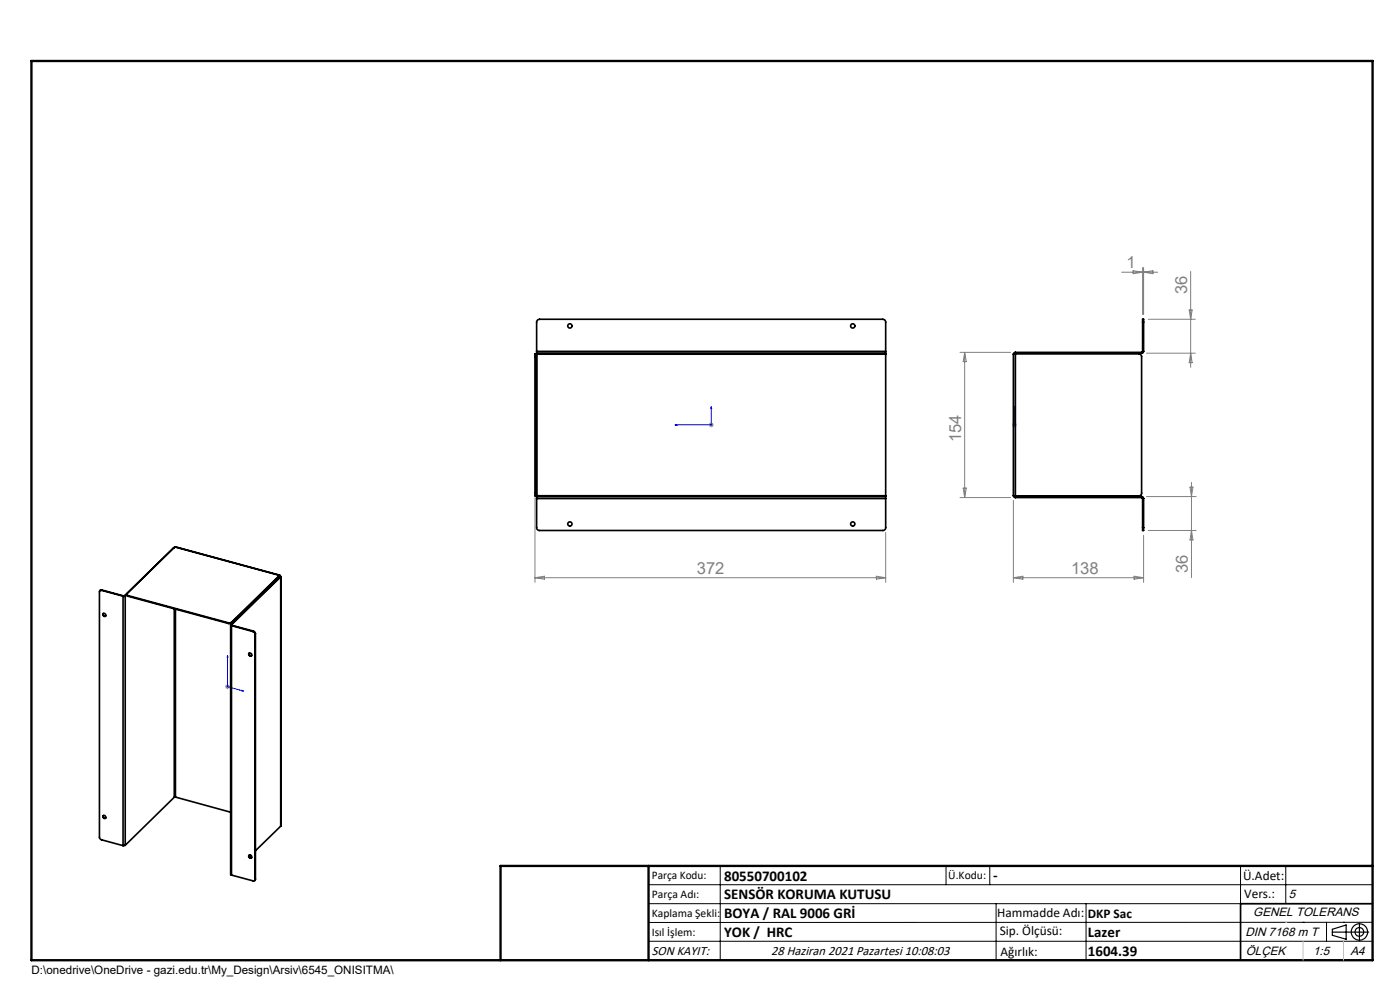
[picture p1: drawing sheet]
<svg xmlns="http://www.w3.org/2000/svg" width="297mm" height="210mm" viewBox="0 0 297 210" stroke-linecap="round" stroke-linejoin="round" font-family="sans-serif">
<g fill="none" stroke="#000" stroke-width=".25">
<path d="M282.6 197.7h7.8M282.6 197.1l3-.9v3l-3-.8zM288.4 195.8v3.8M106.2 203.7h185"/>
<circle cx="288.4" cy="197.7" r="1.74"/>
<circle cx="288.4" cy="197.7" r=".93"/>
</g>
<path d="M143.2 90.1h.4v.1zM150.9 86.3l.1 .4h-.2zM150.9 86.3v3.8h-7.7M215.2 86.3v.4v-.4M215.2 90.1v.1zM215.2 90.1h.1M215.2 86.3v3.8M48.3 139.1l.1 .3h-.2zM48.3 139.1v6.6l3.4 .9M51.3 146.4l.4 .2h-.4z" fill="none" stroke="#00f" stroke-width=".21"/>
<g fill="none" stroke="#808080" stroke-width=".21">
<path d="M237.9 57.7h7.7M240.4 57.4l2 .3-2 .4zM242.4 56.8v9.9M242.6 56.8v9.9M242.6 57.7l2-.3v.7zM252.6 57.6v20.3M203.7 74.7h10.7M204.6 74.7v30.8M204.6 74.7l.4 2h-.7zM243.2 74.9h10.4M243.6 67.7h10M252.3 65.7h.6l-.3 2z"/>
<path d="M252.6 74.9l.3 2h-.6zM150.4 90.1h1M150.5 89.8l.7 .7M150.9 89.6v1M151.2 89.8l-.7 .7M214.7 90.1h1M214.8 89.8l.7 .7M215.2 89.6v1M215.5 89.8l-.7 .7M113.5 105.6v17.9M187.9 113v10.5M203.7 105.5h10.7"/>
<path d="M204.3 103.5h.7l-.4 2zM215 106.1v17.4M242.6 113.6v9.9M243.2 105.3h10.6M243.6 112.5h10.2M252.4 103.3h.7l-.3 2zM252.8 102.3v20.2M252.8 112.5l.3 2h-.7zM113.5 122.5h74.4M113.5 122.5l2-.3v.7zM185.9 122.2l2 .3-2 .4zM215 122.5h27.6"/>
<path d="M215 122.5l2-.3v.7zM240.6 122.2l2 .3-2 .4zM47.8 145.7h1M47.9 145.3l.7 .7M48.3 145.2v1M48.6 145.3l-.7 .7"/>
</g>
<g fill="none" stroke="#000" stroke-width=".21">
<path d="M137.6 187.7h153.6M137.6 191.7h153.6M137.6 199.7h153.6M152.8 183.7v20M200.7 183.7v4M210 183.7v4M211.3 191.7v12M230.4 191.7v12M263.2 183.7v20M272.8 183.7v8M276.4 195.6h.1M281.4 195.6v4.1"/>
<path d="M285 195.6h.1M291.2 195.6l-153.6 .1"/>
</g>
<path d="M291.2 191.7h-28v12" fill="none" stroke="#000" stroke-width=".35"/>
<path d="M6.7 12.9h284.5v190.8h-284.5zM137.6 183.7v20M291.2 183.7h-185v20" fill="none" stroke="#000" stroke-width=".5"/>
<path d="M276.4 199.7v4M285 199.7v4" fill="none" stroke="#c0c0c0" stroke-width=".21"/>
<path d="M272.8 195.6h.1" fill="none" stroke="#c0c0c0" stroke-width=".25"/>
<g fill="#00f">
<path d="M150.9 86.3l.1 .4h-.2zM143.2 90.1h.4v.1z"/>
<path d="M51.3 146.4l.4 .2h-.4zM48.3 139.1l.1 .3h-.2z"/>
<path d="M215.2 86.3v.4zM215.2 90.1v.1z"/>
</g>
<g fill="none" stroke="#000" stroke-width=".35">
<path d="M113.5 75.7h.2M113.5 75.7v28.9M113.7 75.1v.6M113.7 75.1a.36 .36 0 0 0-.3 .2 .36 .36 0 0 0 .1 .4M113.7 75.1h.2M113.7 75.7v28.9M113.8 74.5v.4M113.8 74.5v-6.2a.6 .6 0 0 1 .6-.6h72.9a.6 .6 0 0 1 .6 .6v6.2M113.8 74.9l.1 .2M113.8 74.5h74.1M113.8 74.9h74.1M113.9 75.1h74"/>
<path d="M113.9 75.1v30.1M187.9 74.5v.4M187.9 74.9v.2M187.9 75.1v30.1M215 75.1v30.1M215.4 75.1h26.2a.6 .6 0 0 1 .6 .6v28.9a.6 .6 0 0 1-.6 .6h-26.2M215.4 75.1h-.4M215.4 74.9l-.2 .2M215.4 74.7l-.3 .2-.1 .2M215.4 74.9h26.8M215.4 74.7v.2M215.4 75.1v30.1"/>
<path d="M215.4 74.7h26.8M242.2 74.7v.2M242.4 68.3v-.1a.3 .3 0 0 1-.1-.3 .3 .3 0 0 1 .3-.2v.6M242.4 74.5l-.2 .2M242.4 74.5h.2M242.4 68.3h.2M242.4 68.3v6.2M242.6 74.5l-.2 .4h-.2M242.6 68.3v6.2M36.8 116.2l-10.4 10.2M36.8 116.2h.1M37 116.1l-.2 .1"/>
<path d="M37.1 116l-10.3 10 .3 .3M37.1 116l22.3 6M37.1 116l22.2 6.1M113.5 104.6v.6h.2M113.5 104.6h.2M113.7 104.6v.6M113.8 105.3v.5M113.8 105.8v6.1a.6 .6 0 0 0 .6 .6h72.9a.6 .6 0 0 0 .6-.6v-6.1M113.8 105.8h74.1M113.8 105.3h74.1M113.9 105.2l-.1 .1M113.9 105.2h-.2"/>
<path d="M113.9 105.2h74M187.9 105.3v.5M187.9 105.2v.1M215 105.2h.4M215 105.2l.1 .2 .3 .1M215.2 105.2l.2 .1M215.4 105.3h26.8M215.4 105.3v.2M215.4 105.5h26.8M242.2 105.5l.2 .3M242.2 105.3l.3 .2 .1 .3M242.2 105.3v.2"/>
<path d="M242.4 111.9v.6h.2v-.6M242.4 105.8h.2M242.4 105.8v6.1M242.4 111.9h.2M242.6 105.8v6.1M21.6 125.2l-.4 .1-.1 .2v52.2l.3 .4 4.7 1.3M21.6 125.2l4.5 1.3M21.6 125.2l-.4 .1M21.6 125.2l4.6 1.2M21.6 125.2h.1M21.9 130.1a.33 .33 0 0 1 .5 .2 .33 .33 0 0 1-.4 .4l-.2-.4zM21.9 130.1a.42 .42 0 0 0 .5 .6"/>
<path d="M26.1 126.5v52.9M26.2 126.4l-.1 .1M26.4 126.4h-.2M26.4 126.4h.2M26.6 126.4l-.5 .1M26.6 126.4v52.9M26.8 126.1l.3 .4M26.8 126.1l-.2 .3M27.1 126.3l21.3 5.8M27.1 126.3v.2M27.1 126.5l21.3 5.7M37 129.1v40"/>
<path d="M37.2 129.2v39.9M48.4 132.1v.1M48.9 132.6v52.9l.2 .1M49 132.5l-.1 .1 .2 .1M49 132.5h.1M49.1 132.5l.1 .1M49.1 132.1l-.7 .1M49.1 132l-.7 .1M49.1 132v.1M49.1 132.5v.1M49.1 132.7v52.9M49.1 132.7l4.6 1.3"/>
<path d="M49.2 132.6l-.1 .1M49.2 132.6l4.6 1.3M52.9 138.5a.38 .38 0 0 0 0 .5 .38 .38 0 0 0 .5 .1M53.7 134l.4 .5M53.8 133.9l.3 .2 .1 .3M53.8 133.9l-.1 .1M54.1 134.5v52M54.2 134.4l-.1 .1M54.2 134.4v52.1M59.3 122.2h.1M59.3 122.1l.1 .1M59.3 122.1l-10.2 9.9"/>
<path d="M59.3 122.1v.1M59.3 122.2l-10.2 9.9M59.3 122.2l.1 .1M59.3 122.2v.2M59.4 122.2l.1 .2M59.4 122.3l-10.4 10.2M59.4 122.3l.1 .1M59.4 122.2h-.1M59.5 122.4l-10.4 10.1M59.6 122.3l-.1 53M21.9 173a.33 .33 0 0 1 .5 .2 .33 .33 0 0 1-.4 .4l-.2-.4zM21.9 173l.2 .5h.3"/>
<path d="M26.6 179.3l-.5 .1M37 169.1l-10.4 10.2M37.2 169.1h-.2M37.2 169.1l11.7 3.2M59.5 175.3l-5.3 5.2M59.6 175.2l-.1 .1M49.1 185.6l4.7 1.3 .2-.1 .1-.3M52.9 181.4a.39 .39 0 0 0 .1 .4 .39 .39 0 0 0 .4 .1M53.2 181.4l-.3 .3M54.2 186.5l-.2 .3M54.2 186.5h-.1"/>
<circle cx="120.9" cy="69.1" r=".46"/>
<circle cx="180.9" cy="69.1" r=".46"/>
<circle cx="120.9" cy="111.1" r=".44"/>
<circle cx="180.9" cy="111.1" r=".44"/>
<circle cx="53.1" cy="138.8" r=".34"/>
<circle cx="53.1" cy="181.7" r=".34"/>
</g>
<g font-size="3.5" fill="#808080">
<text x="239" y="56.9">1</text>
<text x="251.8" y="62.4" transform="rotate(-90 251.8 62.4)">36</text>
<text x="203.9" y="93.8" transform="rotate(-90 203.9 93.8)">154</text>
<text x="147.8" y="121.7">372</text>
<text x="227.2" y="121.7">138</text>
<text x="252" y="121.5" transform="rotate(-90 252 121.5)">36</text>
</g>
<g font-size="3.2">
<text x="153.6" y="186.8">80550700102</text>
<text x="153.6" y="190.8">SENSÖR KORUMA KUTUSU</text>
<text x="210.7" y="186.6">-</text>
<text x="153.6" y="194.8">BOYA / RAL 9006 GRİ</text>
<text x="153.6" y="198.8">YOK / HRC</text>
<text x="230.8" y="198.7">Lazer</text>
<text x="230.8" y="202.8">1604.39</text>
</g>
<g font-size="2.8">
<text x="263.7" y="186.7">Ü.Adet:</text>
<text x="263.9" y="190.5">Vers.:</text>
<text x="211.5" y="194.5">Hammadde Adı:</text>
<text x="230.8" y="194.7">DKP Sac</text>
<text x="138.3" y="202.6">SON KAYIT:</text>
<text x="163.6" y="202.6">28 Haziran 2021 Pazartesi 10:08:03</text>
<text x="212.1" y="198.4">Sip. Ölçüsü:</text>
<text x="212.2" y="202.7">Ağırlık:</text>
</g>
<g font-size="2.6">
<text x="273.4" y="190.4">5</text>
<text x="265.9" y="194.4">GENEL TOLERANS</text>
<text x="264.2" y="198.5">DIN 7168 m T</text>
<text x="264.3" y="202.6">ÖLÇEK</text>
<text x="278.5" y="202.6">1:5</text>
<text x="286.5" y="202.6">A4</text>
</g>
<g font-size="2.5">
<text x="138.3" y="186.4">Parça Kodu:</text>
<text x="138.3" y="190.5">Parça Adı:</text>
<text x="201.2" y="186.5">Ü.Kodu:</text>
<text x="138.3" y="194.5">Kaplama Şekli:</text>
<text x="138.3" y="198.6">Isıl İşlem:</text>
<text x="6.7" y="206.7">D:\onedrive\OneDrive - gazi.edu.tr\My_Design\Arsiv\6545_ONISITMA\</text>
</g>
</svg>
